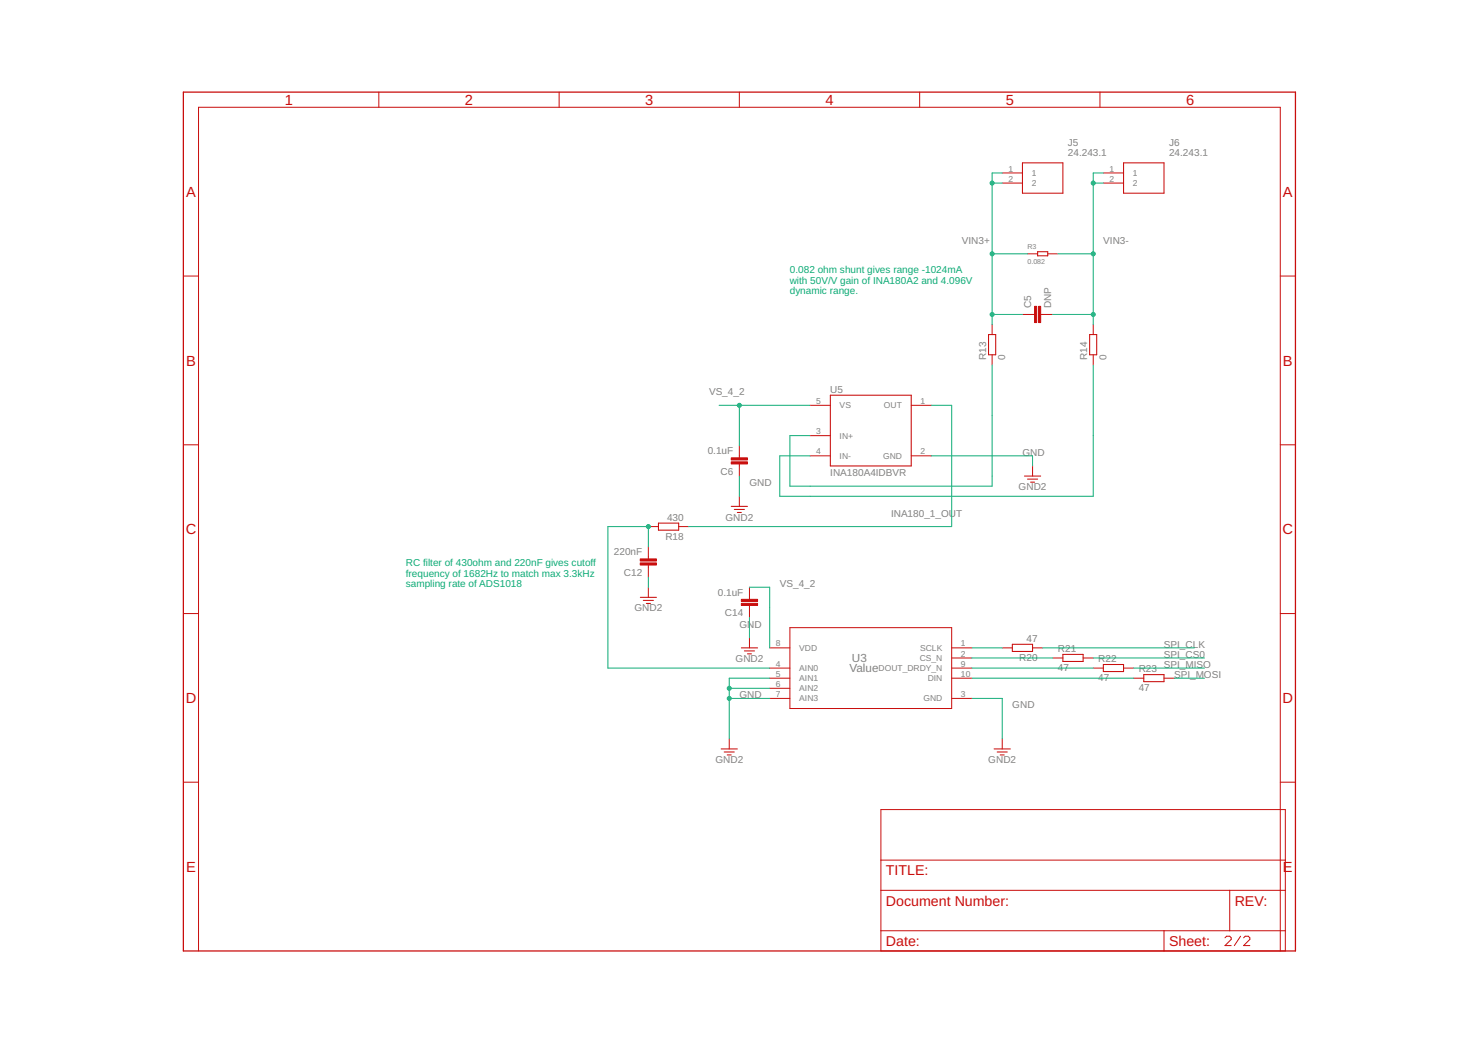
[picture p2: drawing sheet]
<svg xmlns="http://www.w3.org/2000/svg" width="297mm" height="210mm" viewBox="0 0 297 210" stroke-linecap="round" stroke-linejoin="round" font-family="sans-serif">
<path d="M36.9 18.5h223.4v172.7h-223.4z" fill="none" stroke="#c90d0c" stroke-width=".25"/>
<g fill="none" stroke="#c90d0c" stroke-width=".2">
<path d="M76.1 18.5v3.1M112.4 18.5v3.1M148.6 18.5v3.1M184.8 18.5v3.1M221.1 18.5v3.1M201.4 34.8h4.1M201.4 36.8h4.1M221.7 34.8h4.1M221.7 36.8h4.1M36.9 55.5h3M206.5 51h2M210.6 51h2"/>
<path d="M257.3 55.5h3M199.4 65.2v2.1M199.4 71.3v2.1M205.5 63.2h2.4M209.1 63.2h2.5M219.7 65.2v2.1M219.7 71.3v2.1M36.9 89.4h3M148.6 89.6v2.5M148.6 93.3v2.4M148.6 99.8v2M162.8 81.5h4.1"/>
<path d="M162.8 91.7h4.1M162.8 87.6h4.1M183.1 81.5h4.1M183.1 91.7h4.1M207.5 93.7v2M257.3 89.4h3M130.3 109.9v2.5M130.3 113.6v2.4M130.3 118.1v2M130.3 105.9h2M136.4 105.9h2M150.6 118.1v2.4"/>
<path d="M36.9 123.4h3M150.6 121.7v2.5M150.6 128.2v2.1M154.7 130.3h4M154.7 134.3h4M154.7 136.4h4M154.7 138.4h4M158.7 126.2h32.6v16.3h-32.6zM191.3 130.3h4M191.3 132.3h4M191.3 134.3h4M191.3 136.4h4"/>
<path d="M201.4 130.3h2.1M207.5 130.3h2M211.6 132.3h2M217.7 132.3h2M219.7 134.3h2M225.8 134.3h2M227.8 136.4h2.1M233.9 136.4h2.1M257.3 123.4h3M36.9 157.3h3M146.6 148.5v2.1M154.7 140.4h4"/>
<path d="M191.3 140.4h4M201.4 148.5v2.1M257.3 157.3h3M177 162.8h81.3v28.4h-81.3zM177 179h81.3M177 172.9h81.3M247.1 179v8.1M39.9 191.2v-169.6h217.4v169.6M177 187.1h81.3M233.9 187.1v4.1M246.2 188.6l.3-.4h.6l.3 .4v.3l-1.2 1.2h1.2M249.3 188.2l-1.2 1.9"/>
<path d="M249.9 188.6l.4-.4h.6l.3 .4v.3l-1.3 1.2h1.3"/>
</g>
<g fill="none" stroke="#c90d0c" stroke-width=".21">
<path d="M205.5 32.7h8.1v6.1h-8.1zM225.8 32.7h8.1v6.1h-8.1zM208.5 50.6h2.1v.8h-2.1zM166.9 79.5h16.2v14.2h-16.2zM198.7 67.3h1.4v4h-1.4zM219 67.3h1.4v4h-1.4zM205.9 95.7h3.2M206.5 96.3h2M207.1 96.9h.8M132.3 105.2h4.1v1.4h-4.1zM147 101.8h3.2M147.6 102.4h2"/>
<path d="M148.2 103h.8M128.7 120.1h3.2M129.3 120.7h2M129.9 121.3h.8M149 130.3h3.3M149.6 130.9h2M150.2 131.5h.8M203.5 129.5h4v1.5h-4zM213.6 131.6h4.1v1.4h-4.1zM221.7 133.6h4.1v1.4h-4.1zM229.9 135.6h4v1.5h-4zM144.9 150.6h3.3"/>
<path d="M145.5 151.2h2.1M146.2 151.8h.8M199.8 150.6h3.3M200.4 151.2h2M201 151.8h.8"/>
</g>
<g fill="#c90d0c" stroke="#c90d0c" stroke-width=".2">
<path d="M208.7 61.6h.4v3.3h-.4z"/>
<path d="M207.9 61.6h.4v3.3h-.4z"/>
<path d="M147 92.1h3.2v.4h-3.2z"/>
<path d="M147 92.9h3.2v.4h-3.2z"/>
<path d="M128.7 112.4h3.2v.4h-3.2z"/>
<path d="M128.7 113.2h3.2v.4h-3.2z"/>
<path d="M149 120.5h3.3v.4h-3.3z"/>
<path d="M149 121.3h3.3v.4h-3.3z"/>
</g>
<g fill="none" stroke="#0dab76" stroke-width=".2">
<path d="M199.4 36.8h2M201.4 34.8h-2v30.4M219.7 36.8h2M221.7 34.8h-2v30.4M199.4 51h7.1M212.6 51h7.1M199.4 73.4v24.3h-40.7v-10.1h4.1M199.4 63.2h6.1M211.6 63.2h8.1M219.7 73.4v26.4h-63v-8.1h6.1M144.5 81.5h18.3M148.6 81.5v8.1"/>
<path d="M148.6 95.7v4.1M187.2 91.7h20.3v2M187.2 81.5h4.1v24.4h-52.9M130.3 109.9v-4h-8.1v28.4h32.5M130.3 116v2.1M150.6 118.1h4.1v12.2M146.6 138.4h8.1M150.6 124.2v4M154.7 136.4h-8.1v12.1M195.3 136.4h32.5M195.3 134.3h24.4M195.3 130.3h6.1"/>
<path d="M195.3 132.3h16.3M209.5 130.3h30.5M219.7 132.3h22.4M227.8 134.3h14.3M236 136.4h6.1M146.6 140.4h8.1M195.3 140.4h6.1v8.1"/>
</g>
<g fill="#0dab76" stroke="#0dab76" stroke-width=".2">
<circle cx="148.6" cy="81.5" r=".4"/>
<circle cx="199.4" cy="51" r=".4"/>
<circle cx="199.4" cy="63.2" r=".4"/>
<circle cx="199.4" cy="36.8" r=".4"/>
<circle cx="219.7" cy="51" r=".4"/>
<circle cx="219.7" cy="63.2" r=".4"/>
<circle cx="219.7" cy="36.8" r=".4"/>
<circle cx="146.6" cy="140.4" r=".4"/>
<circle cx="146.6" cy="138.4" r=".4"/>
<circle cx="130.3" cy="105.9" r=".4"/>
</g>
<g font-size="2.9" fill="#c90d0c">
<text x="57.2" y="21.1">1</text>
<text x="93.4" y="21.1">2</text>
<text x="129.7" y="21.1">3</text>
<text x="165.9" y="21.1">4</text>
<text x="202.1" y="21.1">5</text>
<text x="238.4" y="21.1">6</text>
<text x="37.4" y="39.6">A</text>
<text x="257.8" y="39.6">A</text>
<text x="37.4" y="73.5">B</text>
<text x="257.8" y="73.5">B</text>
<text x="37.3" y="107.4">C</text>
<text x="257.8" y="107.4">C</text>
<text x="37.3" y="141.4">D</text>
<text x="257.8" y="141.4">D</text>
<text x="37.4" y="175.3">E</text>
<text x="178.1" y="176">TITLE:</text>
<text x="257.8" y="175.3">E</text>
<text x="178.1" y="182.1">Document Number:</text>
<text x="248.1" y="182.1">REV:</text>
<text x="178.1" y="190.2">Date:</text>
<text x="234.9" y="190.2">Sheet:</text>
</g>
<g font-size="2.3" fill="#808080">
<text x="170.7" y="135.2">Value</text>
<text x="171.2" y="133.1">U3</text>
</g>
<g font-size="2" fill="#808080">
<text x="214.6" y="29.4">J5</text>
<text x="234.9" y="29.4">J6</text>
<text x="214.6" y="31.4">24.243.1</text>
<text x="234.9" y="31.4">24.243.1</text>
<text x="193.3" y="49">VIN3+</text>
<text x="221.7" y="49">VIN3-</text>
<text x="207.2" y="62" transform="rotate(-90 207.2 62)">C5</text>
<text x="211.3" y="62" transform="rotate(-90 211.3 62)">DNP</text>
<text x="198.2" y="72.4" transform="rotate(-90 198.2 72.4)">R13</text>
<text x="202" y="72.4" transform="rotate(-90 202 72.4)">0</text>
<text x="218.5" y="72.4" transform="rotate(-90 218.5 72.4)">R14</text>
<text x="222.3" y="72.4" transform="rotate(-90 222.3 72.4)">0</text>
<text x="142.5" y="79.5">VS_4_2</text>
<text x="166.9" y="78.9">U5</text>
<text x="142.2" y="91.3">0.1uF</text>
<text x="144.8" y="95.4">C6</text>
<text x="166.9" y="95.7">INA180A4IDBVR</text>
<text x="205.5" y="91.7">GND</text>
<text x="150.6" y="97.8">GND</text>
<text x="204.7" y="98.6">GND2</text>
<text x="134.1" y="104.7">430</text>
<text x="145.8" y="104.7">GND2</text>
<text x="179.1" y="103.8">INA180_1_OUT</text>
<text x="123.4" y="111.7">220nF</text>
<text x="133.7" y="108.5">R18</text>
<text x="125.4" y="115.7">C12</text>
<text x="144.3" y="119.8">0.1uF</text>
<text x="156.7" y="118.1">VS_4_2</text>
<text x="127.5" y="122.9">GND2</text>
<text x="145.7" y="123.9">C14</text>
<text x="148.6" y="126.2">GND</text>
<text x="206.3" y="129">47</text>
<text x="212.6" y="131.1">R21</text>
<text x="233.9" y="130.3">SPI_CLK</text>
<text x="147.8" y="133.1">GND2</text>
<text x="204.8" y="132.9">R20</text>
<text x="212.6" y="134.9">47</text>
<text x="220.7" y="137">47</text>
<text x="220.7" y="133.1">R22</text>
<text x="228.8" y="135.2">R23</text>
<text x="233.9" y="132.3">SPI_CS0</text>
<text x="233.9" y="134.3">SPI_MISO</text>
<text x="236" y="136.4">SPI_MOSI</text>
<text x="148.6" y="140.4">GND</text>
<text x="203.5" y="142.4">GND</text>
<text x="228.8" y="139">47</text>
<text x="143.8" y="153.4">GND2</text>
<text x="198.6" y="153.4">GND2</text>
</g>
<g font-size="2" fill="#0dab76">
<text x="158.8" y="54.9">0.082 ohm shunt gives range -1024mA</text>
<text x="158.8" y="57">with 50V/V gain of INA180A2 and 4.096V</text>
<text x="158.8" y="59.2">dynamic range.</text>
<text x="81.5" y="113.8">RC filter of 430ohm and 220nF gives cutoff</text>
<text x="81.5" y="115.9">frequency of 1682Hz to match max 3.3kHz</text>
<text x="81.5" y="118.1">sampling rate of ADS1018</text>
</g>
<g font-size="1.7" fill="#808080">
<text x="202.7" y="34.5">1</text>
<text x="207.4" y="35.4">1</text>
<text x="223" y="34.5">1</text>
<text x="227.7" y="35.4">1</text>
<text x="202.7" y="36.5">2</text>
<text x="207.4" y="37.4">2</text>
<text x="223" y="36.5">2</text>
<text x="227.7" y="37.4">2</text>
<text x="164.1" y="81.2">5</text>
<text x="168.8" y="82.1">VS</text>
<text x="177.6" y="82.1">OUT</text>
<text x="185" y="81.2">1</text>
<text x="164.1" y="87.3">3</text>
<text x="168.8" y="88.2">IN+</text>
<text x="164.1" y="91.4">4</text>
<text x="168.8" y="92.3">IN-</text>
<text x="177.5" y="92.3">GND</text>
<text x="185" y="91.4">2</text>
<text x="155.9" y="130">8</text>
<text x="160.6" y="130.9">VDD</text>
<text x="184.9" y="130.9">SCLK</text>
<text x="193.1" y="130">1</text>
<text x="155.9" y="134">4</text>
<text x="155.9" y="136.1">5</text>
<text x="160.6" y="134.9">AIN0</text>
<text x="160.6" y="137">AIN1</text>
<text x="176.6" y="134.9">DOUT_DRDY_N</text>
<text x="184.8" y="132.9">CS_N</text>
<text x="186.5" y="137">DIN</text>
<text x="193.1" y="132">2</text>
<text x="193.1" y="134">9</text>
<text x="193.1" y="136.1">10</text>
<text x="155.9" y="138.1">6</text>
<text x="155.9" y="140.1">7</text>
<text x="160.6" y="139">AIN2</text>
<text x="160.6" y="141">AIN3</text>
<text x="185.6" y="141">GND</text>
<text x="193.1" y="140.1">3</text>
</g>
<g font-size="1.4" fill="#808080">
<text x="206.5" y="53.1">0.082</text>
<text x="206.5" y="50">R3</text>
</g>
</svg>
